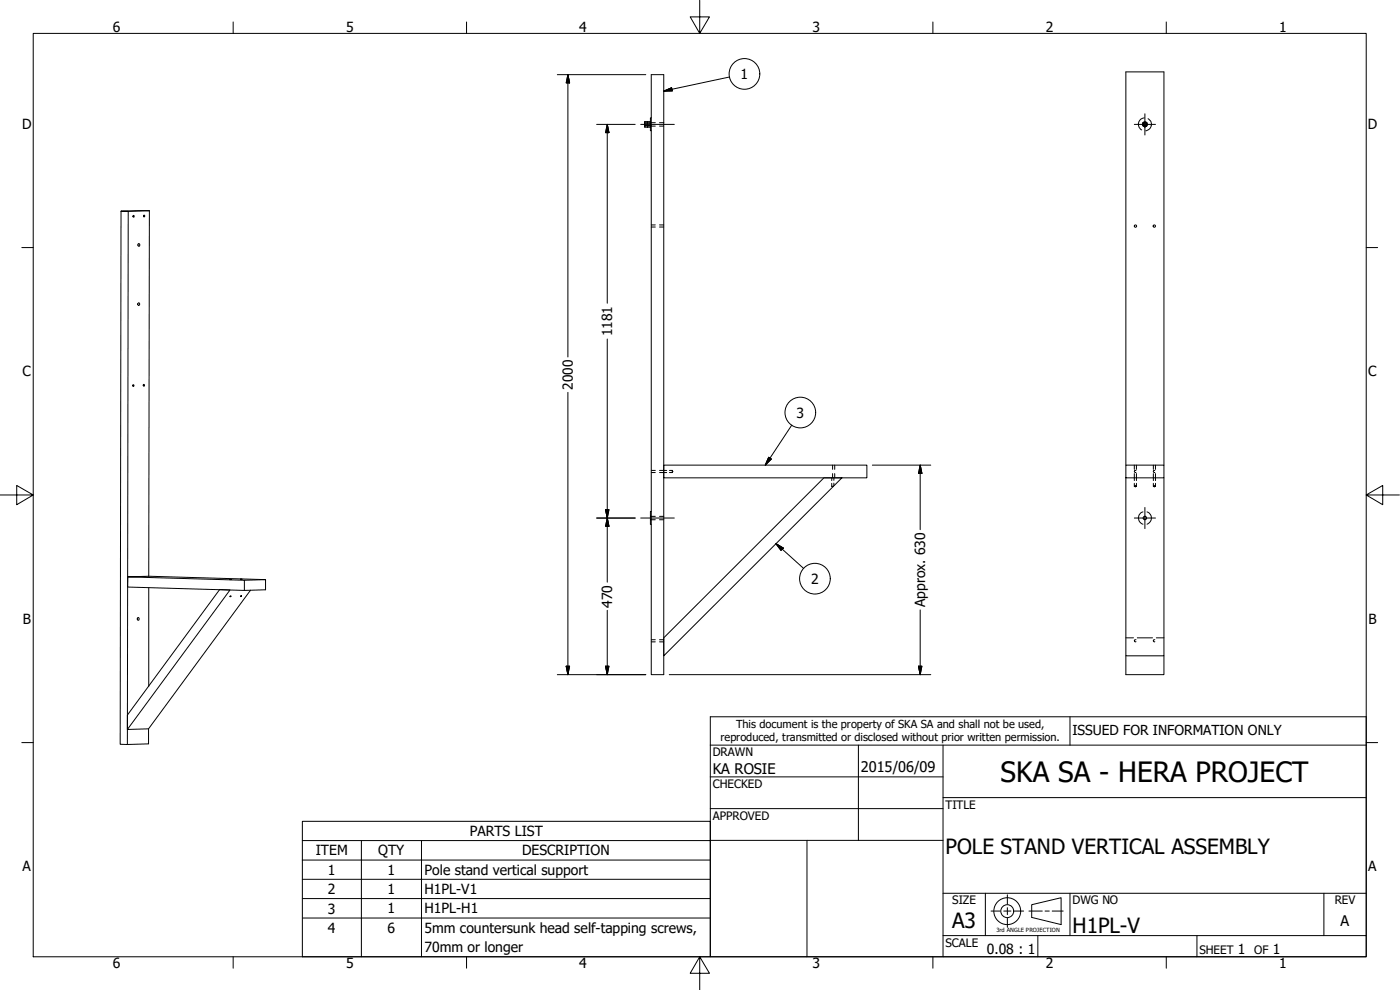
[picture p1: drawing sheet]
<svg xmlns="http://www.w3.org/2000/svg" width="420mm" height="297mm" viewBox="0 0 420 297" stroke-linecap="round" stroke-linejoin="round" font-family="sans-serif">
<!-- layer: Visible (ANSI) -->
<g fill="none" stroke="#000" stroke-width=".3">
<path d="M193.5 36.5v1.6M193.5 36.9h.7M193.5 36.5h.7M193.5 37.7h.7M193.5 38.1h.7M194.2 36.5l.1 .8M194.2 36.5l.1 .1M194.3 36.6v1.4M194.3 37.9l.1 .2M194.3 37.3v.6M194.3 37.9l-.1 .2M194.3 38l.1 .1"/>
<path d="M194.3 38l-.1 .1M194.4 36.5l-.1 .8M194.4 36.5l-.1 .1M194.4 36.9h.7M194.4 36.5h.7M194.4 37.7h.7M194.4 38.1h.7M195.1 36.5v1.6M195.1 36.5l.1 .1M195.2 38l-.1 .1M195.5 22.4v180h3.7v-180M195.5 35.4h-.3v3.8h.3"/>
<path d="M337.9 21.6v118M349.3 21.6v118M44.8 63.2l-8.5 .2h2.2l-.3 160-2.1-.1 .2-159.9M44.8 63.2l-.2 109.7M44.8 63.2l-6.3 .2M199.2 139.6h61v3.8h-61zM337.9 139.6h11.4v3.8h-11.4zM195.5 153.5h-.3v3.8h.3M337.9 143.4v53.4h11.4v-53.4M340.5 145.9l.2-.2 .4 .2M340.5 145.9h.6M346.2 145.9l.2-.2 .3 .2"/>
<path d="M346.2 145.9h.5M44.6 172.9l35.1 1v3.1l-6.4 .2-35-1.1 .1-3M44.6 172.9l-6.2 .2 34.9 1v3.1M44.6 176.3v29.6M69 173.8h.5zM69 178.9h.3M72.1 173.8h.5zM72.2 178.9h.3M75.2 177.1l-30.6 41.6-6.4 .2v-4.3l27.7-37.7 3.1 .1-30.8 41.9M79.7 173.9l-6.4 .2M199.2 191.4l48.1-48h5.4l-53.5 53.4zM337.9 196.8v5.6h11.4v-5.6"/>
<path d="M44.6 218.7v4.5l-6.4 .2"/>
<circle cx="343.6" cy="37.3" r=".48"/>
<circle cx="343.6" cy="37.3" r=".41"/>
<circle cx="40.1" cy="64.9" r=".24"/>
<circle cx="41.8" cy="73.5" r=".36"/>
<circle cx="43.3" cy="64.8" r=".24"/>
<circle cx="340.8" cy="67.8" r=".35"/>
<circle cx="346.4" cy="67.8" r=".35"/>
<circle cx="41.7" cy="91.2" r=".36"/>
<circle cx="40" cy="115.7" r=".23"/>
<circle cx="43.2" cy="115.6" r=".23"/>
<circle cx="41.6" cy="185.7" r=".36"/>
</g>
<!-- layer: Visible Narrow (ANSI) -->
<path d="M195.5 22.4h3.7M337.9 21.6h11.4" fill="none" stroke="#000" stroke-width=".3"/>
<!-- layer: Hidden (ANSI) -->
<g fill="none" stroke="#000" stroke-width=".3">
<path d="M193.5 37.5v.2M193.5 37.8h.1M193.5 36.8v.1M193.5 37.7h.2M193.5 36.9h.2M193.5 36.9v.3M194 37.7h.6M194 36.9h.2M194.2 37.5v.2M194.3 37.8h.1M194.3 36.9l-.1 .3M194.4 37.5v.2"/>
<path d="M194.6 36.9h-.2v.3M194.9 37.7l.3 .1M194.9 36.9h.2M195.1 37.7h.1M195.1 37.5v.2M195.2 37.8h1.5M196.7 36.8h-1.5l-.1 .4M197.9 37.8h1.3M197.9 36.8h1.3M342.9 37.6l.1 .2M342.9 37.2v.3M343 37.1v.4"/>
<path d="M343 36.8l-.1 .2M343.1 37.8l.4 .2M343.2 37.8l.1 .2M343.3 36.6l-.1 .2M343.4 35.4a1.94 1.94 0 0 0-1.7 1.5 1.94 1.94 0 0 0 .9 2.1M343.5 36.6l-.4 .2M343.5 36.6h.2M343.5 38.1h.2M343.7 36.6l.6 .4M343.9 36.6l.2 .2M343.9 36.9a.5 .5 0 0 0-.8 .3 .5 .5 0 0 0 .7 .6M344.1 37.8l-.2 .2"/>
<path d="M344.3 37.6l-.6 .4M344.3 37.1v.4M344.3 37.2v.3M344.6 35.6a1.94 1.94 0 0 1 .9 2.1 1.94 1.94 0 0 1-1.6 1.5M195.5 68.1h1.2M195.5 67.5h1.2M197.9 68.1h1.3M197.9 67.5h1.3M249.9 139.6v1.2M250.5 139.6v1.2M340.4 139.6v1.2M341.1 139.6v1.2"/>
<path d="M346.1 139.6v1.2M346.8 139.6v1.2M195.2 155.9h1.5M195.2 154.9h1.5M195.5 141.8h1.2M195.5 141.1h1.2M197.9 155.9h1.3M197.9 154.9h1.3M197.9 141.8h2.2M197.9 141.1h2.2M200.9 141.8h.8M200.9 141.1h.8"/>
<path d="M201.7 141.1v.2M201.7 141.5v.3M201.7 141.1l.1 .1M201.8 141.7l-.1 .1M201.9 141.3v.2M249.6 145.9h.2M249.6 143.4v.8M249.6 145v.9M249.6 145.9l.1 .1M249.9 146h.1M249.9 142.1v1.3M249.9 145.9h.2"/>
<path d="M250.3 143.4v.7M250.3 145v.7M250.5 142.1v1.3M340.4 145.9h.1M340.4 145.9h.2M340.4 142.1v2.1M340.4 145v.9M340.5 145.9h.1M340.6 146h.1M340.9 141.1a.33 .33 0 0 0-.5 .3 .33 .33 0 0 0 .5 .3M340.9 146h-.1M341 145.9h.1"/>
<path d="M341.1 145.9h.1M341.1 142.1v2.1M341.1 145v.9M343 153.6a1.91 1.91 0 0 0-1.4 1.8 1.91 1.91 0 0 0 1.4 1.9M343.3 155a.49 .49 0 0 1 .8 .4 .49 .49 0 0 1-.8 .4M343.9 155a.49 .49 0 0 0-.8 .4 .49 .49 0 0 0 .8 .4M344.2 153.6a1.94 1.94 0 0 1 1.4 1.8 1.94 1.94 0 0 1-1.4 1.9M346.1 145.9h.1M346.1 142.1v2.1M346.1 145v.9M346.3 146h.1M346.6 141.1a.31 .31 0 0 0-.5 .3 .31 .31 0 0 0 .5 .3"/>
<path d="M346.6 146h-.1M346.8 145.9h.1M346.8 142.1v2.1M346.8 145v.9M195.5 192.6h1.2M195.5 191.9h1.2M197.9 192.6h1.3M197.9 191.9h1.3M337.9 191.4h2.3M340.9 191.9a.33 .33 0 0 0-.5 .3 .33 .33 0 0 0 .5 .3M341.3 191.4h4.6M346.6 191.9a.31 .31 0 0 0-.5 .3 .31 .31 0 0 0 .5 .3"/>
<path d="M347 191.4h2.3"/>
</g>
<!-- layer: Symbol (ANSI) -->
<g fill="none" stroke="#000" stroke-width=".3">
<path d="M199.2 27.4l2.3-1.1 .3 1zM218.9 23.1l-19.7 4.3M230.7 137.2l.8 .5-1.8 1.9zM237.6 127.6l-7.9 12M232.9 163.1l2.2 1.4-.7 .6zM232.9 163.1l8.3 7.4M90.7 252.2v-5.8h122.5v5.8M90.7 252.2h122.5v5.8M90.7 252.2v34.9h122.5v-29.1M90.7 258h122.5M108.5 252.2v34.9M126.5 252.2v34.9"/>
<path d="M90.7 263.8h122.5M90.7 269.6h122.5M90.7 275.4h122.5"/>
<circle cx="223.4" cy="22.2" r="4.6"/>
<circle cx="240.2" cy="123.8" r="4.6"/>
<circle cx="244.6" cy="173.6" r="4.6"/>
</g>
<!-- layer: Border (ANSI) -->
<g fill="none" stroke="#000" stroke-width=".3">
<path d="M10 10h400v277.1h-400zM70 6.6v3.4M140 6.6v3.4M210 0v10l-2.9-4.9h5.8l-2.9 4.9M280 6.6v3.4M350 6.6v3.4M6.5 74.3h3.5M410 74.3h3.4M0 148.5h10l-5-2.8v5.7l5-2.9M410 148.5l5 2.9v-5.7l-5 2.8h10M6.5 222.8h3.5M410 222.8h3.4"/>
<path d="M70 287.1v3.4M140 287.1v3.4M210 287.1l2.9 4.9h-5.8l2.9-4.9v9.9M280 287.1v3.4M350 287.1v3.4"/>
</g>
<!-- layer: Title (ANSI) -->
<g fill="none" stroke="#000" stroke-width=".3">
<path d="M213.2 215.1h196.8v72h-196.8zM321.1 215.1v8.5M213.2 233.1h69.8M213.2 223.6h196.8M257.6 223.6v28.5M283 239.3h127M283 223.6v63.5M213.2 242.6h69.8M213.2 252.1h69.8M242.2 252.1v35M283 268h127M295.7 268v12.7"/>
<path d="M321.1 268v12.7M397.3 268v12.7M283 280.7h127M311.5 280.7v6.4M359.2 280.7v6.4"/>
</g>
<!-- layer: Dimension (ANSI) -->
<g fill="none" stroke="#000" stroke-width=".3">
<path d="M167.3 22.4h26.5M170.4 22.4l.5 2.5h-1zM170.4 22.4v84.7M179.1 37.3h11.5M182.2 37.3l.6 2.5h-1.1zM182.2 37.3v53.7M170.4 117.7v84.7M182.2 101.7v73M261.8 139.6h17.5M276.2 139.6l.5 2.4h-1zM276.2 139.6v19.3M179.1 155.4h11.5"/>
<path d="M181.7 152.9h1.1l-.6 2.5zM182.2 155.4l.6 2.5h-1.1zM169.9 199.9h1l-.5 2.5zM181.7 199.9h1.1l-.6 2.5zM182.2 183.1v19.3M275.7 199.9h1l-.5 2.5zM276.2 183v19.4M167.3 202.4h26.5M200.9 202.4h78.4"/>
</g>
<g fill="#000" stroke="#000" stroke-width=".3">
<path d="M170.4 22.4l.5 2.5zM170.4 22.4l.5 2.5h-1zM182.2 37.3l.6 2.5zM182.2 37.3l.6 2.5h-1.1zM181.7 152.9l.5 2.5zM181.7 152.9h1.1l-.6 2.5zM182.2 155.4l.6 2.5zM182.2 155.4l.6 2.5h-1.1zM276.2 139.6l.5 2.4zM276.2 139.6l.5 2.4h-1zM169.9 199.9l.5 2.5zM169.9 199.9h1l-.5 2.5z"/>
<path d="M181.7 199.9l.5 2.5zM181.7 199.9h1.1l-.6 2.5zM275.7 199.9l.5 2.5zM275.7 199.9h1l-.5 2.5z"/>
</g>
<!-- layer: Sketch Geometry (ANSI) -->
<g fill="none" stroke="#000" stroke-width=".3">
<path d="M297.4 273.4h2.8M301.2 273.4h2.2M302.3 268.5v2.8M302.3 272.3v2.1M302.3 275.5v2.7M304.4 273.4h2.8M308.8 273.4h4M309.6 271.4l8.9-2v8l-8.9-2.1zM313.6 273.4h1.3M315.8 273.4h3.3"/>
<circle cx="302.3" cy="273.4" r="4"/>
<circle cx="302.3" cy="273.4" r="1.94"/>
</g>
<!-- layer: Symbol (ANSI) -->
<path d="M199.2 27.4l2.3-1.1zM199.2 27.4l2.3-1.1 .3 1zM230.7 137.2l-1 2.4zM230.7 137.2l.8 .5-1.8 1.9zM232.9 163.1l2.2 1.4zM232.9 163.1l2.2 1.4-.7 .6z" fill="#000" stroke="#000" stroke-width=".3"/>
<!-- layer: Centerline (ANSI) -->
<path d="M192.3 37.3h10.1M192.3 155.4h10.1" fill="none" stroke="#000" stroke-width=".3"/>
<!-- layer: Center Mark (ANSI) -->
<path d="M340.4 37.3h6.4M343.6 34.1v6.4M340.4 155.4h6.4M343.6 152.3v6.3" fill="none" stroke="#000" stroke-width=".3"/>
<text font-size="8.4" x="300.3" y="234.5">SKA SA - HERA PROJECT</text>
<g font-size="6.3">
<text x="283.8" y="256.1">POLE STAND VERTICAL ASSEMBLY</text>
<text x="285.8" y="278.6">A3</text>
<text x="321.9" y="280">H1PL-V</text>
</g>
<g font-size="4.4">
<text x="213.9" y="232.2">KA ROSIE</text>
<text x="258.4" y="231.6">2015/06/09</text>
<text x="402.3" y="277.9">A</text>
</g>
<g font-size="4.2">
<text x="33.8" y="9.6">6</text>
<text x="103.9" y="9.6">5</text>
<text x="173.9" y="9.6">4</text>
<text x="243.8" y="9.6">3</text>
<text x="313.9" y="9.6">2</text>
<text x="383.9" y="9.6">1</text>
<text x="222.2" y="23.7">1</text>
<text x="6.7" y="38.7">D</text>
<text x="410.5" y="38.7">D</text>
<text x="183.8" y="101" transform="rotate(-90 183.8 101)">1181</text>
<text x="6.8" y="113">C</text>
<text x="410.7" y="113">C</text>
<text x="239" y="125.3">3</text>
<text x="243.4" y="175.2">2</text>
<text x="183.8" y="182.4" transform="rotate(-90 183.8 182.4)">470</text>
<text x="277.7" y="182.2" transform="rotate(-90 277.7 182.2)">Approx. 630</text>
<text x="6.9" y="187.2">B</text>
<text x="410.7" y="187.2">B</text>
<text x="141" y="250.9">PARTS LIST</text>
<text x="94.8" y="256.7">ITEM</text>
<text x="113.5" y="256.7">QTY</text>
<text x="156.7" y="256.7">DESCRIPTION</text>
<text x="6.8" y="261.4">A</text>
<text x="98.4" y="262.4">1</text>
<text x="116.3" y="262.4">1</text>
<text x="127.4" y="262.5">Pole stand vertical support</text>
<text x="410.7" y="261.4">A</text>
<text x="98.4" y="268.3">2</text>
<text x="116.3" y="268.3">1</text>
<text x="127.4" y="268.3">H1PL-V1</text>
<text x="98.4" y="274.1">3</text>
<text x="116.3" y="274.1">1</text>
<text x="127.4" y="274.1">H1PL-H1</text>
<text x="98.4" y="279.8">4</text>
<text x="116.3" y="279.9">6</text>
<text x="127.4" y="280">5mm countersunk head self-tapping screws,</text>
<text x="127.4" y="285.7">70mm or longer</text>
<text x="296.2" y="286.2">0.08 : 1</text>
<text x="371.5" y="286.2">1</text>
<text x="382" y="286.2">1</text>
<text x="33.8" y="290.5">6</text>
<text x="103.9" y="290.5">5</text>
<text x="173.9" y="290.5">4</text>
<text x="243.8" y="290.5">3</text>
<text x="313.9" y="290.5">2</text>
<text x="383.9" y="290.5">1</text>
</g>
<g font-size="4.1">
<text x="171.9" y="116.9" transform="rotate(-90 171.9 116.9)">2000</text>
<text x="321.9" y="220.5">ISSUED FOR INFORMATION ONLY</text>
</g>
<g font-size="3.5">
<text x="213.9" y="226.9">DRAWN</text>
<text x="213.9" y="236.4">CHECKED</text>
<text x="213.9" y="245.9">APPROVED</text>
<text x="283.8" y="242.6">TITLE</text>
<text x="285.8" y="271.3">SIZE</text>
<text x="321.9" y="271.3">DWG NO</text>
<text x="400.6" y="271.3">REV</text>
<text x="283.8" y="284">SCALE</text>
<text x="360" y="286.2">SHEET</text>
<text x="376.4" y="286.2">OF</text>
</g>
<g font-size="3.3">
<text x="220.9" y="218.4">This document is the property of SKA SA and shall not be used,</text>
<text x="216.3" y="222.4">reproduced, transmitted or disclosed without prior written permission.</text>
</g>
<text font-size="1.7" x="299" y="279.8">3rd ANGLE PROJECTION</text>
</svg>
